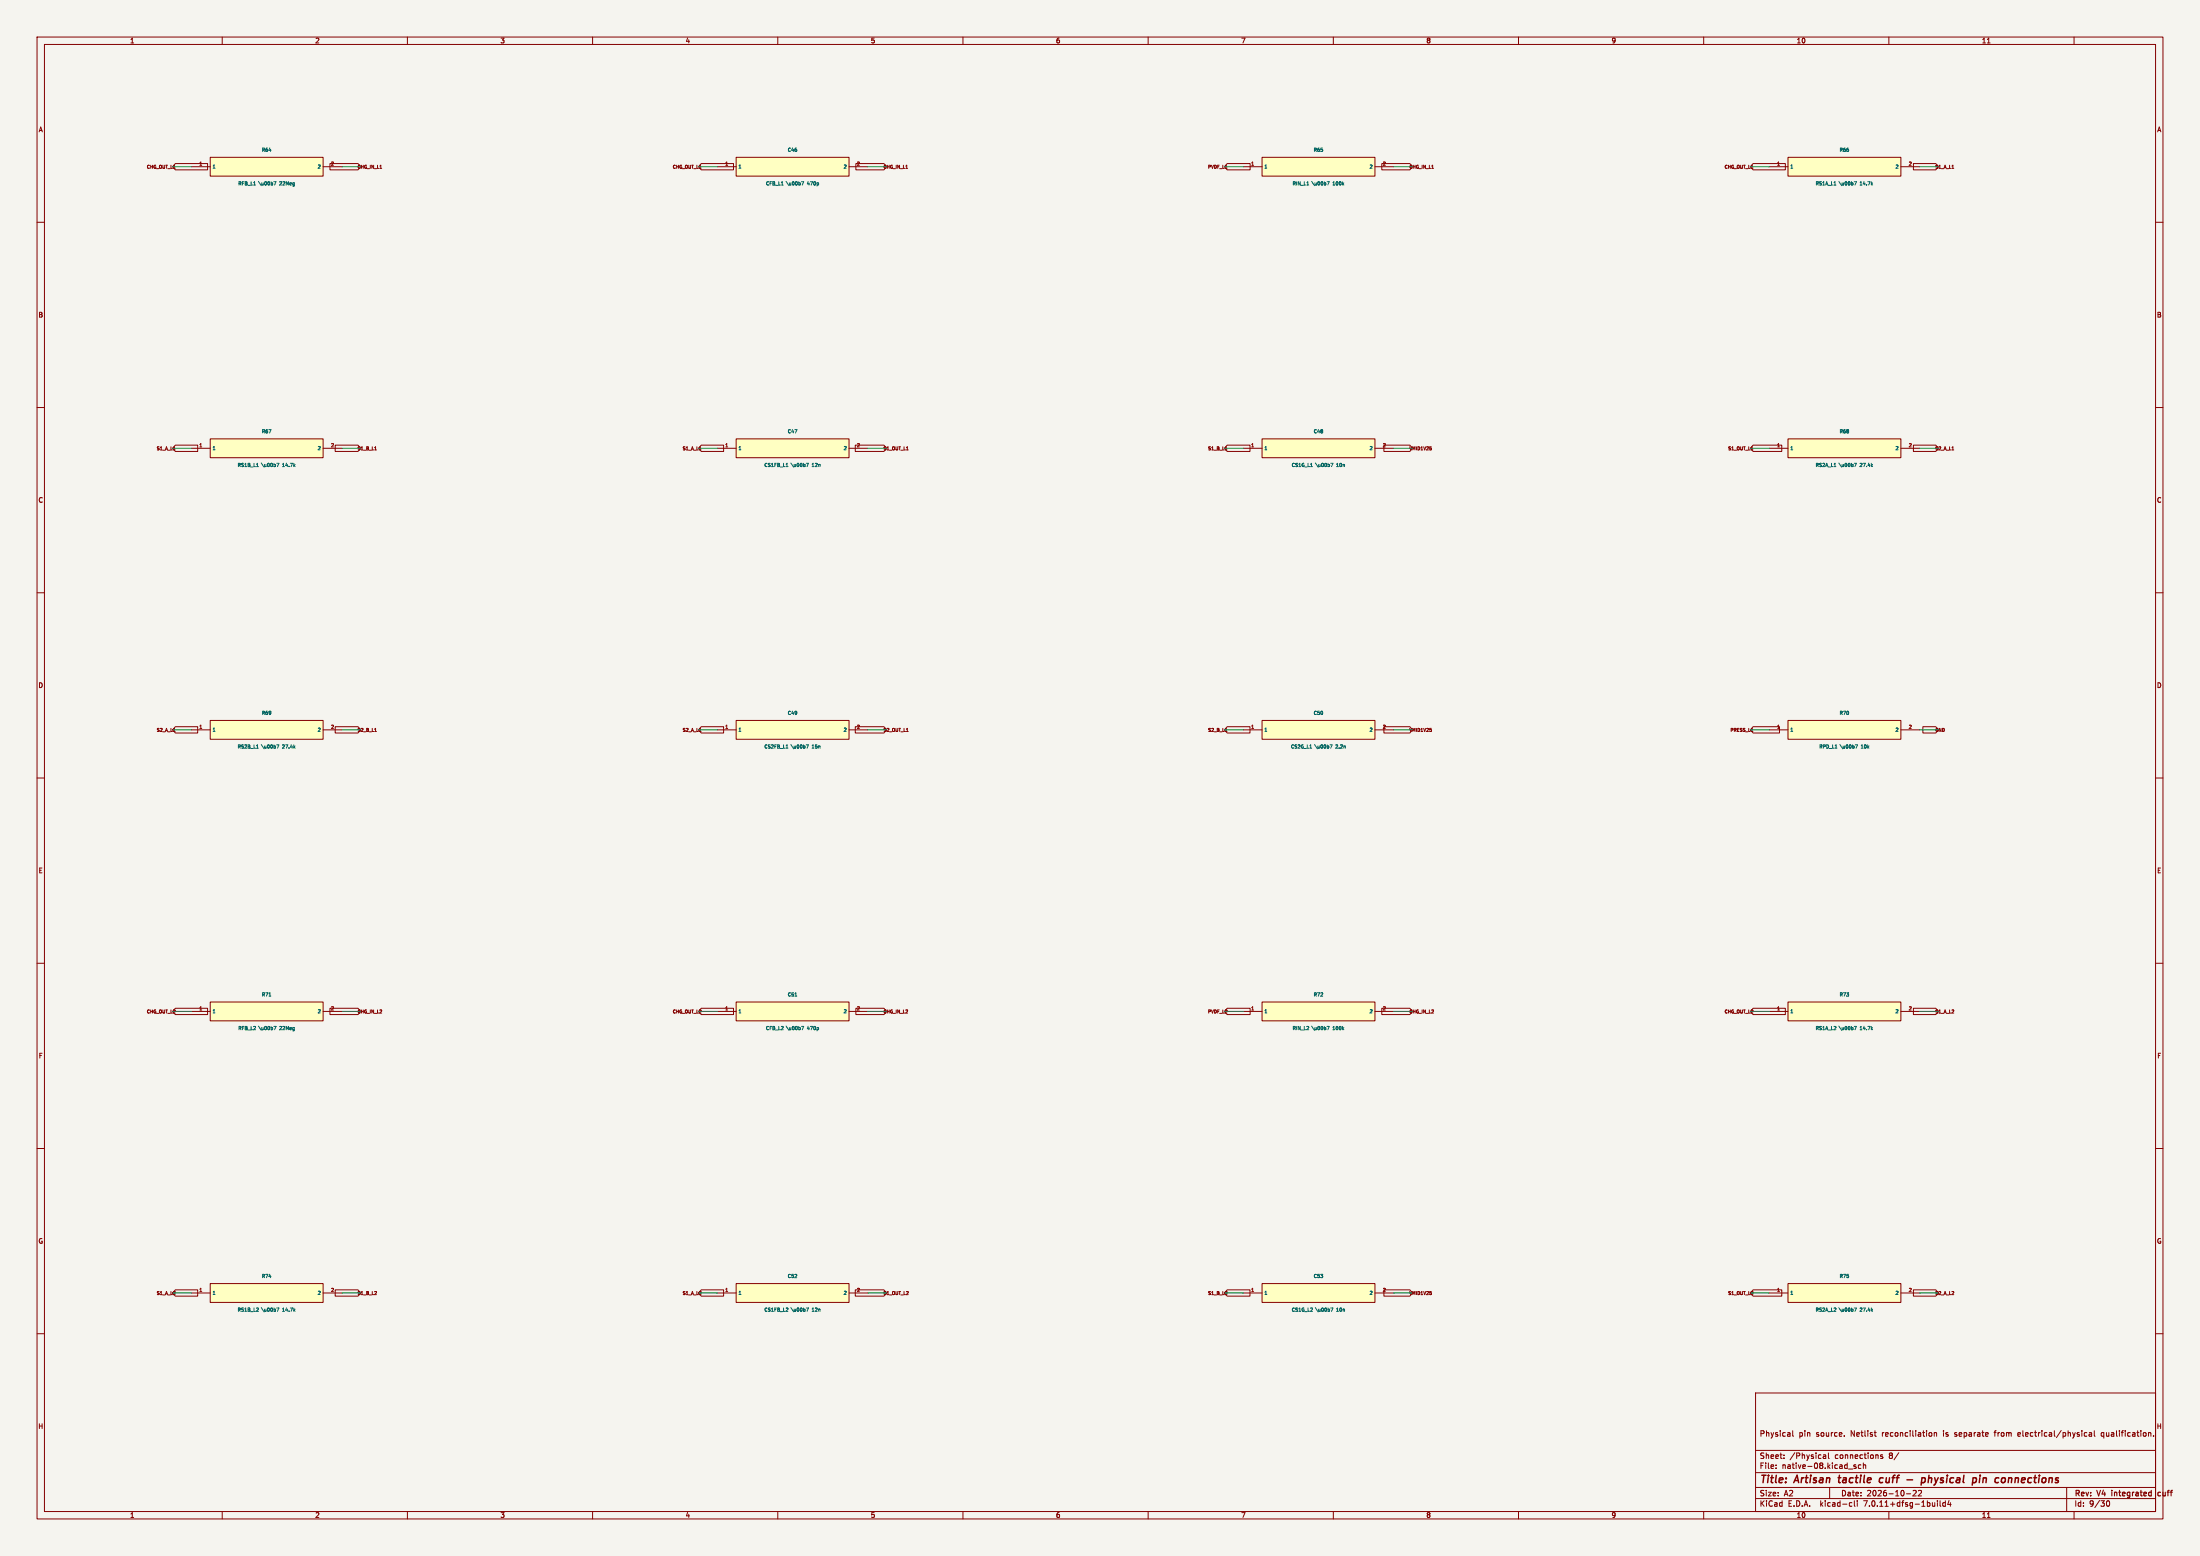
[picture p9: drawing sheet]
(kicad_sch (version 20230121) (generator eeschema) (paper "A2") (title_block (title "Artisan tactile cuff - physical pin connections") (date "2026-10-22") (rev "V4 integrated cuff") (comment 1 "Physical pin source. Netlist reconciliation is separate from electrical/physical qualification.")) (lib_symbols (symbol "Glove:P_RFB_L1" (pin_names (offset .508)) (in_bom yes) (on_board yes) (property "Reference" "R64" (at 0 4.54 0) (effects (font (size 0.9 0.9)) )) (property "Value" "22Meg" (at 0 -4.54 0) (effects (font (size 0.9 0.9)) )) (symbol "P_RFB_L1_0_1" (rectangle (start -15.24 2.54) (end 15.24 -2.54) (stroke (width .254) (type default)) (fill (type background)))) (symbol "P_RFB_L1_1_1" (pin passive line (at -20.32 0.0 0) (length 5.08) (name "1" (effects (font (size 0.9 0.9)) )) (number "1" (effects (font (size 0.9 0.9)) ))) (pin passive line (at 20.32 0.0 180) (length 5.08) (name "2" (effects (font (size 0.9 0.9)) )) (number "2" (effects (font (size 0.9 0.9)) ))))) (symbol "Glove:P_CFB_L1" (pin_names (offset .508)) (in_bom yes) (on_board yes) (property "Reference" "C46" (at 0 4.54 0) (effects (font (size 0.9 0.9)) )) (property "Value" "470p" (at 0 -4.54 0) (effects (font (size 0.9 0.9)) )) (symbol "P_CFB_L1_0_1" (rectangle (start -15.24 2.54) (end 15.24 -2.54) (stroke (width .254) (type default)) (fill (type background)))) (symbol "P_CFB_L1_1_1" (pin passive line (at -20.32 0.0 0) (length 5.08) (name "1" (effects (font (size 0.9 0.9)) )) (number "1" (effects (font (size 0.9 0.9)) ))) (pin passive line (at 20.32 0.0 180) (length 5.08) (name "2" (effects (font (size 0.9 0.9)) )) (number "2" (effects (font (size 0.9 0.9)) ))))) (symbol "Glove:P_RIN_L1" (pin_names (offset .508)) (in_bom yes) (on_board yes) (property "Reference" "R65" (at 0 4.54 0) (effects (font (size 0.9 0.9)) )) (property "Value" "100k" (at 0 -4.54 0) (effects (font (size 0.9 0.9)) )) (symbol "P_RIN_L1_0_1" (rectangle (start -15.24 2.54) (end 15.24 -2.54) (stroke (width .254) (type default)) (fill (type background)))) (symbol "P_RIN_L1_1_1" (pin passive line (at -20.32 0.0 0) (length 5.08) (name "1" (effects (font (size 0.9 0.9)) )) (number "1" (effects (font (size 0.9 0.9)) ))) (pin passive line (at 20.32 0.0 180) (length 5.08) (name "2" (effects (font (size 0.9 0.9)) )) (number "2" (effects (font (size 0.9 0.9)) ))))) (symbol "Glove:P_RS1A_L1" (pin_names (offset .508)) (in_bom yes) (on_board yes) (property "Reference" "R66" (at 0 4.54 0) (effects (font (size 0.9 0.9)) )) (property "Value" "14.7k" (at 0 -4.54 0) (effects (font (size 0.9 0.9)) )) (symbol "P_RS1A_L1_0_1" (rectangle (start -15.24 2.54) (end 15.24 -2.54) (stroke (width .254) (type default)) (fill (type background)))) (symbol "P_RS1A_L1_1_1" (pin passive line (at -20.32 0.0 0) (length 5.08) (name "1" (effects (font (size 0.9 0.9)) )) (number "1" (effects (font (size 0.9 0.9)) ))) (pin passive line (at 20.32 0.0 180) (length 5.08) (name "2" (effects (font (size 0.9 0.9)) )) (number "2" (effects (font (size 0.9 0.9)) ))))) (symbol "Glove:P_RS1B_L1" (pin_names (offset .508)) (in_bom yes) (on_board yes) (property "Reference" "R67" (at 0 4.54 0) (effects (font (size 0.9 0.9)) )) (property "Value" "14.7k" (at 0 -4.54 0) (effects (font (size 0.9 0.9)) )) (symbol "P_RS1B_L1_0_1" (rectangle (start -15.24 2.54) (end 15.24 -2.54) (stroke (width .254) (type default)) (fill (type background)))) (symbol "P_RS1B_L1_1_1" (pin passive line (at -20.32 0.0 0) (length 5.08) (name "1" (effects (font (size 0.9 0.9)) )) (number "1" (effects (font (size 0.9 0.9)) ))) (pin passive line (at 20.32 0.0 180) (length 5.08) (name "2" (effects (font (size 0.9 0.9)) )) (number "2" (effects (font (size 0.9 0.9)) ))))) (symbol "Glove:P_CS1FB_L1" (pin_names (offset .508)) (in_bom yes) (on_board yes) (property "Reference" "C47" (at 0 4.54 0) (effects (font (size 0.9 0.9)) )) (property "Value" "12n" (at 0 -4.54 0) (effects (font (size 0.9 0.9)) )) (symbol "P_CS1FB_L1_0_1" (rectangle (start -15.24 2.54) (end 15.24 -2.54) (stroke (width .254) (type default)) (fill (type background)))) (symbol "P_CS1FB_L1_1_1" (pin passive line (at -20.32 0.0 0) (length 5.08) (name "1" (effects (font (size 0.9 0.9)) )) (number "1" (effects (font (size 0.9 0.9)) ))) (pin passive line (at 20.32 0.0 180) (length 5.08) (name "2" (effects (font (size 0.9 0.9)) )) (number "2" (effects (font (size 0.9 0.9)) ))))) (symbol "Glove:P_CS1G_L1" (pin_names (offset .508)) (in_bom yes) (on_board yes) (property "Reference" "C48" (at 0 4.54 0) (effects (font (size 0.9 0.9)) )) (property "Value" "10n" (at 0 -4.54 0) (effects (font (size 0.9 0.9)) )) (symbol "P_CS1G_L1_0_1" (rectangle (start -15.24 2.54) (end 15.24 -2.54) (stroke (width .254) (type default)) (fill (type background)))) (symbol "P_CS1G_L1_1_1" (pin passive line (at -20.32 0.0 0) (length 5.08) (name "1" (effects (font (size 0.9 0.9)) )) (number "1" (effects (font (size 0.9 0.9)) ))) (pin passive line (at 20.32 0.0 180) (length 5.08) (name "2" (effects (font (size 0.9 0.9)) )) (number "2" (effects (font (size 0.9 0.9)) ))))) (symbol "Glove:P_RS2A_L1" (pin_names (offset .508)) (in_bom yes) (on_board yes) (property "Reference" "R68" (at 0 4.54 0) (effects (font (size 0.9 0.9)) )) (property "Value" "27.4k" (at 0 -4.54 0) (effects (font (size 0.9 0.9)) )) (symbol "P_RS2A_L1_0_1" (rectangle (start -15.24 2.54) (end 15.24 -2.54) (stroke (width .254) (type default)) (fill (type background)))) (symbol "P_RS2A_L1_1_1" (pin passive line (at -20.32 0.0 0) (length 5.08) (name "1" (effects (font (size 0.9 0.9)) )) (number "1" (effects (font (size 0.9 0.9)) ))) (pin passive line (at 20.32 0.0 180) (length 5.08) (name "2" (effects (font (size 0.9 0.9)) )) (number "2" (effects (font (size 0.9 0.9)) ))))) (symbol "Glove:P_RS2B_L1" (pin_names (offset .508)) (in_bom yes) (on_board yes) (property "Reference" "R69" (at 0 4.54 0) (effects (font (size 0.9 0.9)) )) (property "Value" "27.4k" (at 0 -4.54 0) (effects (font (size 0.9 0.9)) )) (symbol "P_RS2B_L1_0_1" (rectangle (start -15.24 2.54) (end 15.24 -2.54) (stroke (width .254) (type default)) (fill (type background)))) (symbol "P_RS2B_L1_1_1" (pin passive line (at -20.32 0.0 0) (length 5.08) (name "1" (effects (font (size 0.9 0.9)) )) (number "1" (effects (font (size 0.9 0.9)) ))) (pin passive line (at 20.32 0.0 180) (length 5.08) (name "2" (effects (font (size 0.9 0.9)) )) (number "2" (effects (font (size 0.9 0.9)) ))))) (symbol "Glove:P_CS2FB_L1" (pin_names (offset .508)) (in_bom yes) (on_board yes) (property "Reference" "C49" (at 0 4.54 0) (effects (font (size 0.9 0.9)) )) (property "Value" "15n" (at 0 -4.54 0) (effects (font (size 0.9 0.9)) )) (symbol "P_CS2FB_L1_0_1" (rectangle (start -15.24 2.54) (end 15.24 -2.54) (stroke (width .254) (type default)) (fill (type background)))) (symbol "P_CS2FB_L1_1_1" (pin passive line (at -20.32 0.0 0) (length 5.08) (name "1" (effects (font (size 0.9 0.9)) )) (number "1" (effects (font (size 0.9 0.9)) ))) (pin passive line (at 20.32 0.0 180) (length 5.08) (name "2" (effects (font (size 0.9 0.9)) )) (number "2" (effects (font (size 0.9 0.9)) ))))) (symbol "Glove:P_CS2G_L1" (pin_names (offset .508)) (in_bom yes) (on_board yes) (property "Reference" "C50" (at 0 4.54 0) (effects (font (size 0.9 0.9)) )) (property "Value" "2.2n" (at 0 -4.54 0) (effects (font (size 0.9 0.9)) )) (symbol "P_CS2G_L1_0_1" (rectangle (start -15.24 2.54) (end 15.24 -2.54) (stroke (width .254) (type default)) (fill (type background)))) (symbol "P_CS2G_L1_1_1" (pin passive line (at -20.32 0.0 0) (length 5.08) (name "1" (effects (font (size 0.9 0.9)) )) (number "1" (effects (font (size 0.9 0.9)) ))) (pin passive line (at 20.32 0.0 180) (length 5.08) (name "2" (effects (font (size 0.9 0.9)) )) (number "2" (effects (font (size 0.9 0.9)) ))))) (symbol "Glove:P_RPD_L1" (pin_names (offset .508)) (in_bom yes) (on_board yes) (property "Reference" "R70" (at 0 4.54 0) (effects (font (size 0.9 0.9)) )) (property "Value" "10k" (at 0 -4.54 0) (effects (font (size 0.9 0.9)) )) (symbol "P_RPD_L1_0_1" (rectangle (start -15.24 2.54) (end 15.24 -2.54) (stroke (width .254) (type default)) (fill (type background)))) (symbol "P_RPD_L1_1_1" (pin passive line (at -20.32 0.0 0) (length 5.08) (name "1" (effects (font (size 0.9 0.9)) )) (number "1" (effects (font (size 0.9 0.9)) ))) (pin passive line (at 20.32 0.0 180) (length 5.08) (name "2" (effects (font (size 0.9 0.9)) )) (number "2" (effects (font (size 0.9 0.9)) ))))) (symbol "Glove:P_RFB_L2" (pin_names (offset .508)) (in_bom yes) (on_board yes) (property "Reference" "R71" (at 0 4.54 0) (effects (font (size 0.9 0.9)) )) (property "Value" "22Meg" (at 0 -4.54 0) (effects (font (size 0.9 0.9)) )) (symbol "P_RFB_L2_0_1" (rectangle (start -15.24 2.54) (end 15.24 -2.54) (stroke (width .254) (type default)) (fill (type background)))) (symbol "P_RFB_L2_1_1" (pin passive line (at -20.32 0.0 0) (length 5.08) (name "1" (effects (font (size 0.9 0.9)) )) (number "1" (effects (font (size 0.9 0.9)) ))) (pin passive line (at 20.32 0.0 180) (length 5.08) (name "2" (effects (font (size 0.9 0.9)) )) (number "2" (effects (font (size 0.9 0.9)) ))))) (symbol "Glove:P_CFB_L2" (pin_names (offset .508)) (in_bom yes) (on_board yes) (property "Reference" "C51" (at 0 4.54 0) (effects (font (size 0.9 0.9)) )) (property "Value" "470p" (at 0 -4.54 0) (effects (font (size 0.9 0.9)) )) (symbol "P_CFB_L2_0_1" (rectangle (start -15.24 2.54) (end 15.24 -2.54) (stroke (width .254) (type default)) (fill (type background)))) (symbol "P_CFB_L2_1_1" (pin passive line (at -20.32 0.0 0) (length 5.08) (name "1" (effects (font (size 0.9 0.9)) )) (number "1" (effects (font (size 0.9 0.9)) ))) (pin passive line (at 20.32 0.0 180) (length 5.08) (name "2" (effects (font (size 0.9 0.9)) )) (number "2" (effects (font (size 0.9 0.9)) ))))) (symbol "Glove:P_RIN_L2" (pin_names (offset .508)) (in_bom yes) (on_board yes) (property "Reference" "R72" (at 0 4.54 0) (effects (font (size 0.9 0.9)) )) (property "Value" "100k" (at 0 -4.54 0) (effects (font (size 0.9 0.9)) )) (symbol "P_RIN_L2_0_1" (rectangle (start -15.24 2.54) (end 15.24 -2.54) (stroke (width .254) (type default)) (fill (type background)))) (symbol "P_RIN_L2_1_1" (pin passive line (at -20.32 0.0 0) (length 5.08) (name "1" (effects (font (size 0.9 0.9)) )) (number "1" (effects (font (size 0.9 0.9)) ))) (pin passive line (at 20.32 0.0 180) (length 5.08) (name "2" (effects (font (size 0.9 0.9)) )) (number "2" (effects (font (size 0.9 0.9)) ))))) (symbol "Glove:P_RS1A_L2" (pin_names (offset .508)) (in_bom yes) (on_board yes) (property "Reference" "R73" (at 0 4.54 0) (effects (font (size 0.9 0.9)) )) (property "Value" "14.7k" (at 0 -4.54 0) (effects (font (size 0.9 0.9)) )) (symbol "P_RS1A_L2_0_1" (rectangle (start -15.24 2.54) (end 15.24 -2.54) (stroke (width .254) (type default)) (fill (type background)))) (symbol "P_RS1A_L2_1_1" (pin passive line (at -20.32 0.0 0) (length 5.08) (name "1" (effects (font (size 0.9 0.9)) )) (number "1" (effects (font (size 0.9 0.9)) ))) (pin passive line (at 20.32 0.0 180) (length 5.08) (name "2" (effects (font (size 0.9 0.9)) )) (number "2" (effects (font (size 0.9 0.9)) ))))) (symbol "Glove:P_RS1B_L2" (pin_names (offset .508)) (in_bom yes) (on_board yes) (property "Reference" "R74" (at 0 4.54 0) (effects (font (size 0.9 0.9)) )) (property "Value" "14.7k" (at 0 -4.54 0) (effects (font (size 0.9 0.9)) )) (symbol "P_RS1B_L2_0_1" (rectangle (start -15.24 2.54) (end 15.24 -2.54) (stroke (width .254) (type default)) (fill (type background)))) (symbol "P_RS1B_L2_1_1" (pin passive line (at -20.32 0.0 0) (length 5.08) (name "1" (effects (font (size 0.9 0.9)) )) (number "1" (effects (font (size 0.9 0.9)) ))) (pin passive line (at 20.32 0.0 180) (length 5.08) (name "2" (effects (font (size 0.9 0.9)) )) (number "2" (effects (font (size 0.9 0.9)) ))))) (symbol "Glove:P_CS1FB_L2" (pin_names (offset .508)) (in_bom yes) (on_board yes) (property "Reference" "C52" (at 0 4.54 0) (effects (font (size 0.9 0.9)) )) (property "Value" "12n" (at 0 -4.54 0) (effects (font (size 0.9 0.9)) )) (symbol "P_CS1FB_L2_0_1" (rectangle (start -15.24 2.54) (end 15.24 -2.54) (stroke (width .254) (type default)) (fill (type background)))) (symbol "P_CS1FB_L2_1_1" (pin passive line (at -20.32 0.0 0) (length 5.08) (name "1" (effects (font (size 0.9 0.9)) )) (number "1" (effects (font (size 0.9 0.9)) ))) (pin passive line (at 20.32 0.0 180) (length 5.08) (name "2" (effects (font (size 0.9 0.9)) )) (number "2" (effects (font (size 0.9 0.9)) ))))) (symbol "Glove:P_CS1G_L2" (pin_names (offset .508)) (in_bom yes) (on_board yes) (property "Reference" "C53" (at 0 4.54 0) (effects (font (size 0.9 0.9)) )) (property "Value" "10n" (at 0 -4.54 0) (effects (font (size 0.9 0.9)) )) (symbol "P_CS1G_L2_0_1" (rectangle (start -15.24 2.54) (end 15.24 -2.54) (stroke (width .254) (type default)) (fill (type background)))) (symbol "P_CS1G_L2_1_1" (pin passive line (at -20.32 0.0 0) (length 5.08) (name "1" (effects (font (size 0.9 0.9)) )) (number "1" (effects (font (size 0.9 0.9)) ))) (pin passive line (at 20.32 0.0 180) (length 5.08) (name "2" (effects (font (size 0.9 0.9)) )) (number "2" (effects (font (size 0.9 0.9)) ))))) (symbol "Glove:P_RS2A_L2" (pin_names (offset .508)) (in_bom yes) (on_board yes) (property "Reference" "R75" (at 0 4.54 0) (effects (font (size 0.9 0.9)) )) (property "Value" "27.4k" (at 0 -4.54 0) (effects (font (size 0.9 0.9)) )) (symbol "P_RS2A_L2_0_1" (rectangle (start -15.24 2.54) (end 15.24 -2.54) (stroke (width .254) (type default)) (fill (type background)))) (symbol "P_RS2A_L2_1_1" (pin passive line (at -20.32 0.0 0) (length 5.08) (name "1" (effects (font (size 0.9 0.9)) )) (number "1" (effects (font (size 0.9 0.9)) ))) (pin passive line (at 20.32 0.0 180) (length 5.08) (name "2" (effects (font (size 0.9 0.9)) )) (number "2" (effects (font (size 0.9 0.9)) )))))) (symbol (lib_id "Glove:P_RFB_L1") (at 72 45 0) (unit 1) (in_bom yes) (on_board yes) (dnp no) (property "Reference" "R64" (at 72 40.46 0) (effects (font (size 0.9 0.9)) )) (property "Value" "RFB_L1 \u00b7 22Meg" (at 72 49.54 0) (effects (font (size 0.9 0.9)) )) (property "Footprint" "Glove:R_0805_2012Metric" (at 72 45 0) (effects (font (size 0.9 0.9)) hide)) (property "Datasheet" "" (at 72 45 0) (effects (font (size 0.9 0.9)) hide)) (pin "1") (pin "2")) (wire (pts (xy 51.68 45.0) (xy 46.6 45.0)) (stroke (width 0) (type default))) (global_label "CHG_OUT_L1" (shape input) (at 46.6 45.0 0) (effects (font (size 0.85 0.85)) (justify right))) (wire (pts (xy 92.32 45.0) (xy 97.39999999999999 45.0)) (stroke (width 0) (type default))) (global_label "CHG_IN_L1" (shape input) (at 97.39999999999999 45.0 180) (effects (font (size 0.85 0.85)) (justify left))) (symbol (lib_id "Glove:P_CFB_L1") (at 214 45 0) (unit 1) (in_bom yes) (on_board yes) (dnp no) (property "Reference" "C46" (at 214 40.46 0) (effects (font (size 0.9 0.9)) )) (property "Value" "CFB_L1 \u00b7 470p" (at 214 49.54 0) (effects (font (size 0.9 0.9)) )) (property "Footprint" "Glove:C_0603_1608Metric" (at 214 45 0) (effects (font (size 0.9 0.9)) hide)) (property "Datasheet" "" (at 214 45 0) (effects (font (size 0.9 0.9)) hide)) (pin "1") (pin "2")) (wire (pts (xy 193.68 45.0) (xy 188.6 45.0)) (stroke (width 0) (type default))) (global_label "CHG_OUT_L1" (shape input) (at 188.6 45.0 0) (effects (font (size 0.85 0.85)) (justify right))) (wire (pts (xy 234.32 45.0) (xy 239.4 45.0)) (stroke (width 0) (type default))) (global_label "CHG_IN_L1" (shape input) (at 239.4 45.0 180) (effects (font (size 0.85 0.85)) (justify left))) (symbol (lib_id "Glove:P_RIN_L1") (at 356 45 0) (unit 1) (in_bom yes) (on_board yes) (dnp no) (property "Reference" "R65" (at 356 40.46 0) (effects (font (size 0.9 0.9)) )) (property "Value" "RIN_L1 \u00b7 100k" (at 356 49.54 0) (effects (font (size 0.9 0.9)) )) (property "Footprint" "Glove:R_0603_1608Metric" (at 356 45 0) (effects (font (size 0.9 0.9)) hide)) (property "Datasheet" "" (at 356 45 0) (effects (font (size 0.9 0.9)) hide)) (pin "1") (pin "2")) (wire (pts (xy 335.68 45.0) (xy 330.6 45.0)) (stroke (width 0) (type default))) (global_label "PVDF_L1" (shape input) (at 330.6 45.0 0) (effects (font (size 0.85 0.85)) (justify right))) (wire (pts (xy 376.32 45.0) (xy 381.4 45.0)) (stroke (width 0) (type default))) (global_label "CHG_IN_L1" (shape input) (at 381.4 45.0 180) (effects (font (size 0.85 0.85)) (justify left))) (symbol (lib_id "Glove:P_RS1A_L1") (at 498 45 0) (unit 1) (in_bom yes) (on_board yes) (dnp no) (property "Reference" "R66" (at 498 40.46 0) (effects (font (size 0.9 0.9)) )) (property "Value" "RS1A_L1 \u00b7 14.7k" (at 498 49.54 0) (effects (font (size 0.9 0.9)) )) (property "Footprint" "Glove:R_0603_1608Metric" (at 498 45 0) (effects (font (size 0.9 0.9)) hide)) (property "Datasheet" "" (at 498 45 0) (effects (font (size 0.9 0.9)) hide)) (pin "1") (pin "2")) (wire (pts (xy 477.68 45.0) (xy 472.6 45.0)) (stroke (width 0) (type default))) (global_label "CHG_OUT_L1" (shape input) (at 472.6 45.0 0) (effects (font (size 0.85 0.85)) (justify right))) (wire (pts (xy 518.32 45.0) (xy 523.4000000000001 45.0)) (stroke (width 0) (type default))) (global_label "S1_A_L1" (shape input) (at 523.4000000000001 45.0 180) (effects (font (size 0.85 0.85)) (justify left))) (symbol (lib_id "Glove:P_RS1B_L1") (at 72 121 0) (unit 1) (in_bom yes) (on_board yes) (dnp no) (property "Reference" "R67" (at 72 116.46 0) (effects (font (size 0.9 0.9)) )) (property "Value" "RS1B_L1 \u00b7 14.7k" (at 72 125.54 0) (effects (font (size 0.9 0.9)) )) (property "Footprint" "Glove:R_0603_1608Metric" (at 72 121 0) (effects (font (size 0.9 0.9)) hide)) (property "Datasheet" "" (at 72 121 0) (effects (font (size 0.9 0.9)) hide)) (pin "1") (pin "2")) (wire (pts (xy 51.68 121.0) (xy 46.6 121.0)) (stroke (width 0) (type default))) (global_label "S1_A_L1" (shape input) (at 46.6 121.0 0) (effects (font (size 0.85 0.85)) (justify right))) (wire (pts (xy 92.32 121.0) (xy 97.39999999999999 121.0)) (stroke (width 0) (type default))) (global_label "S1_B_L1" (shape input) (at 97.39999999999999 121.0 180) (effects (font (size 0.85 0.85)) (justify left))) (symbol (lib_id "Glove:P_CS1FB_L1") (at 214 121 0) (unit 1) (in_bom yes) (on_board yes) (dnp no) (property "Reference" "C47" (at 214 116.46 0) (effects (font (size 0.9 0.9)) )) (property "Value" "CS1FB_L1 \u00b7 12n" (at 214 125.54 0) (effects (font (size 0.9 0.9)) )) (property "Footprint" "Glove:C_0603_1608Metric" (at 214 121 0) (effects (font (size 0.9 0.9)) hide)) (property "Datasheet" "" (at 214 121 0) (effects (font (size 0.9 0.9)) hide)) (pin "1") (pin "2")) (wire (pts (xy 193.68 121.0) (xy 188.6 121.0)) (stroke (width 0) (type default))) (global_label "S1_A_L1" (shape input) (at 188.6 121.0 0) (effects (font (size 0.85 0.85)) (justify right))) (wire (pts (xy 234.32 121.0) (xy 239.4 121.0)) (stroke (width 0) (type default))) (global_label "S1_OUT_L1" (shape input) (at 239.4 121.0 180) (effects (font (size 0.85 0.85)) (justify left))) (symbol (lib_id "Glove:P_CS1G_L1") (at 356 121 0) (unit 1) (in_bom yes) (on_board yes) (dnp no) (property "Reference" "C48" (at 356 116.46 0) (effects (font (size 0.9 0.9)) )) (property "Value" "CS1G_L1 \u00b7 10n" (at 356 125.54 0) (effects (font (size 0.9 0.9)) )) (property "Footprint" "Glove:C_0603_1608Metric" (at 356 121 0) (effects (font (size 0.9 0.9)) hide)) (property "Datasheet" "" (at 356 121 0) (effects (font (size 0.9 0.9)) hide)) (pin "1") (pin "2")) (wire (pts (xy 335.68 121.0) (xy 330.6 121.0)) (stroke (width 0) (type default))) (global_label "S1_B_L1" (shape input) (at 330.6 121.0 0) (effects (font (size 0.85 0.85)) (justify right))) (wire (pts (xy 376.32 121.0) (xy 381.4 121.0)) (stroke (width 0) (type default))) (global_label "VMID1V25" (shape input) (at 381.4 121.0 180) (effects (font (size 0.85 0.85)) (justify left))) (symbol (lib_id "Glove:P_RS2A_L1") (at 498 121 0) (unit 1) (in_bom yes) (on_board yes) (dnp no) (property "Reference" "R68" (at 498 116.46 0) (effects (font (size 0.9 0.9)) )) (property "Value" "RS2A_L1 \u00b7 27.4k" (at 498 125.54 0) (effects (font (size 0.9 0.9)) )) (property "Footprint" "Glove:R_0603_1608Metric" (at 498 121 0) (effects (font (size 0.9 0.9)) hide)) (property "Datasheet" "" (at 498 121 0) (effects (font (size 0.9 0.9)) hide)) (pin "1") (pin "2")) (wire (pts (xy 477.68 121.0) (xy 472.6 121.0)) (stroke (width 0) (type default))) (global_label "S1_OUT_L1" (shape input) (at 472.6 121.0 0) (effects (font (size 0.85 0.85)) (justify right))) (wire (pts (xy 518.32 121.0) (xy 523.4000000000001 121.0)) (stroke (width 0) (type default))) (global_label "S2_A_L1" (shape input) (at 523.4000000000001 121.0 180) (effects (font (size 0.85 0.85)) (justify left))) (symbol (lib_id "Glove:P_RS2B_L1") (at 72 197 0) (unit 1) (in_bom yes) (on_board yes) (dnp no) (property "Reference" "R69" (at 72 192.46 0) (effects (font (size 0.9 0.9)) )) (property "Value" "RS2B_L1 \u00b7 27.4k" (at 72 201.54 0) (effects (font (size 0.9 0.9)) )) (property "Footprint" "Glove:R_0603_1608Metric" (at 72 197 0) (effects (font (size 0.9 0.9)) hide)) (property "Datasheet" "" (at 72 197 0) (effects (font (size 0.9 0.9)) hide)) (pin "1") (pin "2")) (wire (pts (xy 51.68 197.0) (xy 46.6 197.0)) (stroke (width 0) (type default))) (global_label "S2_A_L1" (shape input) (at 46.6 197.0 0) (effects (font (size 0.85 0.85)) (justify right))) (wire (pts (xy 92.32 197.0) (xy 97.39999999999999 197.0)) (stroke (width 0) (type default))) (global_label "S2_B_L1" (shape input) (at 97.39999999999999 197.0 180) (effects (font (size 0.85 0.85)) (justify left))) (symbol (lib_id "Glove:P_CS2FB_L1") (at 214 197 0) (unit 1) (in_bom yes) (on_board yes) (dnp no) (property "Reference" "C49" (at 214 192.46 0) (effects (font (size 0.9 0.9)) )) (property "Value" "CS2FB_L1 \u00b7 15n" (at 214 201.54 0) (effects (font (size 0.9 0.9)) )) (property "Footprint" "Glove:C_0603_1608Metric" (at 214 197 0) (effects (font (size 0.9 0.9)) hide)) (property "Datasheet" "" (at 214 197 0) (effects (font (size 0.9 0.9)) hide)) (pin "1") (pin "2")) (wire (pts (xy 193.68 197.0) (xy 188.6 197.0)) (stroke (width 0) (type default))) (global_label "S2_A_L1" (shape input) (at 188.6 197.0 0) (effects (font (size 0.85 0.85)) (justify right))) (wire (pts (xy 234.32 197.0) (xy 239.4 197.0)) (stroke (width 0) (type default))) (global_label "S2_OUT_L1" (shape input) (at 239.4 197.0 180) (effects (font (size 0.85 0.85)) (justify left))) (symbol (lib_id "Glove:P_CS2G_L1") (at 356 197 0) (unit 1) (in_bom yes) (on_board yes) (dnp no) (property "Reference" "C50" (at 356 192.46 0) (effects (font (size 0.9 0.9)) )) (property "Value" "CS2G_L1 \u00b7 2.2n" (at 356 201.54 0) (effects (font (size 0.9 0.9)) )) (property "Footprint" "Glove:C_0603_1608Metric" (at 356 197 0) (effects (font (size 0.9 0.9)) hide)) (property "Datasheet" "" (at 356 197 0) (effects (font (size 0.9 0.9)) hide)) (pin "1") (pin "2")) (wire (pts (xy 335.68 197.0) (xy 330.6 197.0)) (stroke (width 0) (type default))) (global_label "S2_B_L1" (shape input) (at 330.6 197.0 0) (effects (font (size 0.85 0.85)) (justify right))) (wire (pts (xy 376.32 197.0) (xy 381.4 197.0)) (stroke (width 0) (type default))) (global_label "VMID1V25" (shape input) (at 381.4 197.0 180) (effects (font (size 0.85 0.85)) (justify left))) (symbol (lib_id "Glove:P_RPD_L1") (at 498 197 0) (unit 1) (in_bom yes) (on_board yes) (dnp no) (property "Reference" "R70" (at 498 192.46 0) (effects (font (size 0.9 0.9)) )) (property "Value" "RPD_L1 \u00b7 10k" (at 498 201.54 0) (effects (font (size 0.9 0.9)) )) (property "Footprint" "Glove:R_0603_1608Metric" (at 498 197 0) (effects (font (size 0.9 0.9)) hide)) (property "Datasheet" "" (at 498 197 0) (effects (font (size 0.9 0.9)) hide)) (pin "1") (pin "2")) (wire (pts (xy 477.68 197.0) (xy 472.6 197.0)) (stroke (width 0) (type default))) (global_label "PRESS_L1" (shape input) (at 472.6 197.0 0) (effects (font (size 0.85 0.85)) (justify right))) (wire (pts (xy 518.32 197.0) (xy 523.4000000000001 197.0)) (stroke (width 0) (type default))) (global_label "GND" (shape input) (at 523.4000000000001 197.0 180) (effects (font (size 0.85 0.85)) (justify left))) (symbol (lib_id "Glove:P_RFB_L2") (at 72 273 0) (unit 1) (in_bom yes) (on_board yes) (dnp no) (property "Reference" "R71" (at 72 268.46 0) (effects (font (size 0.9 0.9)) )) (property "Value" "RFB_L2 \u00b7 22Meg" (at 72 277.54 0) (effects (font (size 0.9 0.9)) )) (property "Footprint" "Glove:R_0805_2012Metric" (at 72 273 0) (effects (font (size 0.9 0.9)) hide)) (property "Datasheet" "" (at 72 273 0) (effects (font (size 0.9 0.9)) hide)) (pin "1") (pin "2")) (wire (pts (xy 51.68 273.0) (xy 46.6 273.0)) (stroke (width 0) (type default))) (global_label "CHG_OUT_L2" (shape input) (at 46.6 273.0 0) (effects (font (size 0.85 0.85)) (justify right))) (wire (pts (xy 92.32 273.0) (xy 97.39999999999999 273.0)) (stroke (width 0) (type default))) (global_label "CHG_IN_L2" (shape input) (at 97.39999999999999 273.0 180) (effects (font (size 0.85 0.85)) (justify left))) (symbol (lib_id "Glove:P_CFB_L2") (at 214 273 0) (unit 1) (in_bom yes) (on_board yes) (dnp no) (property "Reference" "C51" (at 214 268.46 0) (effects (font (size 0.9 0.9)) )) (property "Value" "CFB_L2 \u00b7 470p" (at 214 277.54 0) (effects (font (size 0.9 0.9)) )) (property "Footprint" "Glove:C_0603_1608Metric" (at 214 273 0) (effects (font (size 0.9 0.9)) hide)) (property "Datasheet" "" (at 214 273 0) (effects (font (size 0.9 0.9)) hide)) (pin "1") (pin "2")) (wire (pts (xy 193.68 273.0) (xy 188.6 273.0)) (stroke (width 0) (type default))) (global_label "CHG_OUT_L2" (shape input) (at 188.6 273.0 0) (effects (font (size 0.85 0.85)) (justify right))) (wire (pts (xy 234.32 273.0) (xy 239.4 273.0)) (stroke (width 0) (type default))) (global_label "CHG_IN_L2" (shape input) (at 239.4 273.0 180) (effects (font (size 0.85 0.85)) (justify left))) (symbol (lib_id "Glove:P_RIN_L2") (at 356 273 0) (unit 1) (in_bom yes) (on_board yes) (dnp no) (property "Reference" "R72" (at 356 268.46 0) (effects (font (size 0.9 0.9)) )) (property "Value" "RIN_L2 \u00b7 100k" (at 356 277.54 0) (effects (font (size 0.9 0.9)) )) (property "Footprint" "Glove:R_0603_1608Metric" (at 356 273 0) (effects (font (size 0.9 0.9)) hide)) (property "Datasheet" "" (at 356 273 0) (effects (font (size 0.9 0.9)) hide)) (pin "1") (pin "2")) (wire (pts (xy 335.68 273.0) (xy 330.6 273.0)) (stroke (width 0) (type default))) (global_label "PVDF_L2" (shape input) (at 330.6 273.0 0) (effects (font (size 0.85 0.85)) (justify right))) (wire (pts (xy 376.32 273.0) (xy 381.4 273.0)) (stroke (width 0) (type default))) (global_label "CHG_IN_L2" (shape input) (at 381.4 273.0 180) (effects (font (size 0.85 0.85)) (justify left))) (symbol (lib_id "Glove:P_RS1A_L2") (at 498 273 0) (unit 1) (in_bom yes) (on_board yes) (dnp no) (property "Reference" "R73" (at 498 268.46 0) (effects (font (size 0.9 0.9)) )) (property "Value" "RS1A_L2 \u00b7 14.7k" (at 498 277.54 0) (effects (font (size 0.9 0.9)) )) (property "Footprint" "Glove:R_0603_1608Metric" (at 498 273 0) (effects (font (size 0.9 0.9)) hide)) (property "Datasheet" "" (at 498 273 0) (effects (font (size 0.9 0.9)) hide)) (pin "1") (pin "2")) (wire (pts (xy 477.68 273.0) (xy 472.6 273.0)) (stroke (width 0) (type default))) (global_label "CHG_OUT_L2" (shape input) (at 472.6 273.0 0) (effects (font (size 0.85 0.85)) (justify right))) (wire (pts (xy 518.32 273.0) (xy 523.4000000000001 273.0)) (stroke (width 0) (type default))) (global_label "S1_A_L2" (shape input) (at 523.4000000000001 273.0 180) (effects (font (size 0.85 0.85)) (justify left))) (symbol (lib_id "Glove:P_RS1B_L2") (at 72 349 0) (unit 1) (in_bom yes) (on_board yes) (dnp no) (property "Reference" "R74" (at 72 344.46 0) (effects (font (size 0.9 0.9)) )) (property "Value" "RS1B_L2 \u00b7 14.7k" (at 72 353.54 0) (effects (font (size 0.9 0.9)) )) (property "Footprint" "Glove:R_0603_1608Metric" (at 72 349 0) (effects (font (size 0.9 0.9)) hide)) (property "Datasheet" "" (at 72 349 0) (effects (font (size 0.9 0.9)) hide)) (pin "1") (pin "2")) (wire (pts (xy 51.68 349.0) (xy 46.6 349.0)) (stroke (width 0) (type default))) (global_label "S1_A_L2" (shape input) (at 46.6 349.0 0) (effects (font (size 0.85 0.85)) (justify right))) (wire (pts (xy 92.32 349.0) (xy 97.39999999999999 349.0)) (stroke (width 0) (type default))) (global_label "S1_B_L2" (shape input) (at 97.39999999999999 349.0 180) (effects (font (size 0.85 0.85)) (justify left))) (symbol (lib_id "Glove:P_CS1FB_L2") (at 214 349 0) (unit 1) (in_bom yes) (on_board yes) (dnp no) (property "Reference" "C52" (at 214 344.46 0) (effects (font (size 0.9 0.9)) )) (property "Value" "CS1FB_L2 \u00b7 12n" (at 214 353.54 0) (effects (font (size 0.9 0.9)) )) (property "Footprint" "Glove:C_0603_1608Metric" (at 214 349 0) (effects (font (size 0.9 0.9)) hide)) (property "Datasheet" "" (at 214 349 0) (effects (font (size 0.9 0.9)) hide)) (pin "1") (pin "2")) (wire (pts (xy 193.68 349.0) (xy 188.6 349.0)) (stroke (width 0) (type default))) (global_label "S1_A_L2" (shape input) (at 188.6 349.0 0) (effects (font (size 0.85 0.85)) (justify right))) (wire (pts (xy 234.32 349.0) (xy 239.4 349.0)) (stroke (width 0) (type default))) (global_label "S1_OUT_L2" (shape input) (at 239.4 349.0 180) (effects (font (size 0.85 0.85)) (justify left))) (symbol (lib_id "Glove:P_CS1G_L2") (at 356 349 0) (unit 1) (in_bom yes) (on_board yes) (dnp no) (property "Reference" "C53" (at 356 344.46 0) (effects (font (size 0.9 0.9)) )) (property "Value" "CS1G_L2 \u00b7 10n" (at 356 353.54 0) (effects (font (size 0.9 0.9)) )) (property "Footprint" "Glove:C_0603_1608Metric" (at 356 349 0) (effects (font (size 0.9 0.9)) hide)) (property "Datasheet" "" (at 356 349 0) (effects (font (size 0.9 0.9)) hide)) (pin "1") (pin "2")) (wire (pts (xy 335.68 349.0) (xy 330.6 349.0)) (stroke (width 0) (type default))) (global_label "S1_B_L2" (shape input) (at 330.6 349.0 0) (effects (font (size 0.85 0.85)) (justify right))) (wire (pts (xy 376.32 349.0) (xy 381.4 349.0)) (stroke (width 0) (type default))) (global_label "VMID1V25" (shape input) (at 381.4 349.0 180) (effects (font (size 0.85 0.85)) (justify left))) (symbol (lib_id "Glove:P_RS2A_L2") (at 498 349 0) (unit 1) (in_bom yes) (on_board yes) (dnp no) (property "Reference" "R75" (at 498 344.46 0) (effects (font (size 0.9 0.9)) )) (property "Value" "RS2A_L2 \u00b7 27.4k" (at 498 353.54 0) (effects (font (size 0.9 0.9)) )) (property "Footprint" "Glove:R_0603_1608Metric" (at 498 349 0) (effects (font (size 0.9 0.9)) hide)) (property "Datasheet" "" (at 498 349 0) (effects (font (size 0.9 0.9)) hide)) (pin "1") (pin "2")) (wire (pts (xy 477.68 349.0) (xy 472.6 349.0)) (stroke (width 0) (type default))) (global_label "S1_OUT_L2" (shape input) (at 472.6 349.0 0) (effects (font (size 0.85 0.85)) (justify right))) (wire (pts (xy 518.32 349.0) (xy 523.4000000000001 349.0)) (stroke (width 0) (type default))) (global_label "S2_A_L2" (shape input) (at 523.4000000000001 349.0 180) (effects (font (size 0.85 0.85)) (justify left))))
